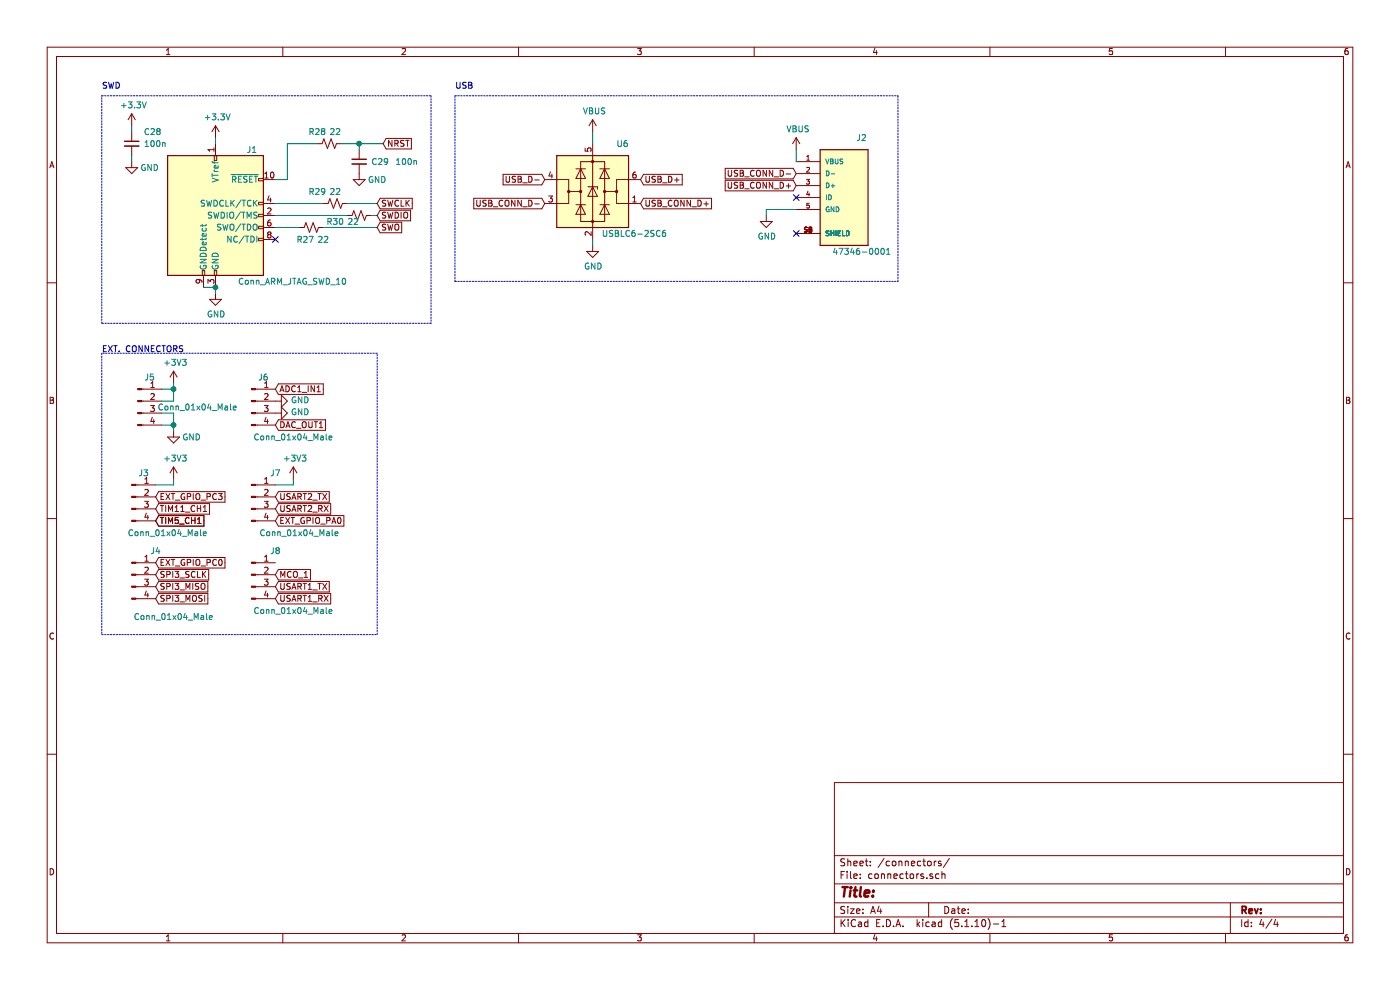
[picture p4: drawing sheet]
EESchema Schematic File Version 4
EELAYER 30 0
EELAYER END
$Descr A4 11693 8268
encoding utf-8
Sheet 4 4
Title ""
Date ""
Rev ""
Comp ""
Comment1 ""
Comment2 ""
Comment3 ""
Comment4 ""
$EndDescr
Text GLabel 3150 1800 2    50   Input ~ 0
SWDIO
Text GLabel 3150 1700 2    50   Input ~ 0
SWCLK
Text GLabel 3150 1900 2    50   Input ~ 0
SWO
$Comp
L power:GND #PWR068
U 1 1
P 1800 2450
F 0 "#PWR068" H 1800 2200 50  0001 C CNN
F 1 "GND" H 1805 2277 50  0000 C CNN
F 2 "" H 1800 2450 50  0001 C CNN
F 3 "" H 1800 2450 50  0001 C CNN
	1    1800 2450
	1    0    0    -1  
$EndComp
Wire Wire Line
	3150 1800 3100 1800
Wire Wire Line
	3150 1700 2900 1700
Wire Wire Line
	3150 1900 2700 1900
$Comp
L power:+3.3V #PWR067
U 1 1
P 1800 1150
F 0 "#PWR067" H 1800 1000 50  0001 C CNN
F 1 "+3.3V" H 1815 1323 50  0000 C CNN
F 2 "" H 1800 1150 50  0001 C CNN
F 3 "" H 1800 1150 50  0001 C CNN
	1    1800 1150
	1    0    0    -1  
$EndComp
$Comp
L Connector:Conn_ARM_JTAG_SWD_10 J1
U 1 1
P 1800 1800
F 0 "J1" H 2150 2350 50  0000 R CNN
F 1 "Conn_ARM_JTAG_SWD_10" H 2900 1250 50  0000 R CNN
F 2 "Connector_PinHeader_1.27mm:PinHeader_2x05_P1.27mm_Vertical_SMD" H 1800 1800 50  0001 C CNN
F 3 "http://infocenter.arm.com/help/topic/com.arm.doc.ddi0314h/DDI0314H_coresight_components_trm.pdf" V 1450 550 50  0001 C CNN
	1    1800 1800
	1    0    0    -1  
$EndComp
Wire Wire Line
	1800 1150 1800 1200
Wire Wire Line
	2300 1900 2500 1900
Wire Wire Line
	2300 1700 2700 1700
Wire Wire Line
	1800 2400 1700 2400
Wire Wire Line
	1800 2450 1800 2400
Connection ~ 1800 2400
Wire Wire Line
	2300 1800 2900 1800
Text GLabel 3200 1200 2    50   Input ~ 0
NRST
$Comp
L Device:C_Small C29
U 1 1
P 3000 1350
F 0 "C29" H 3100 1350 50  0000 L CNN
F 1 "100n" H 3300 1350 50  0000 L CNN
F 2 "Capacitor_SMD:C_0402_1005Metric" H 3000 1350 50  0001 C CNN
F 3 "~" H 3000 1350 50  0001 C CNN
	1    3000 1350
	1    0    0    -1  
$EndComp
$Comp
L Device:R_Small_US R28
U 1 1
P 2750 1200
F 0 "R28" V 2650 1100 50  0000 C CNN
F 1 "22" V 2650 1250 50  0000 C CNN
F 2 "Resistor_SMD:R_0402_1005Metric" H 2750 1200 50  0001 C CNN
F 3 "~" H 2750 1200 50  0001 C CNN
	1    2750 1200
	0    1    1    0   
$EndComp
Wire Wire Line
	2300 1500 2400 1500
Wire Wire Line
	2850 1200 3000 1200
Wire Wire Line
	2650 1200 2400 1200
Wire Wire Line
	2400 1200 2400 1500
Wire Wire Line
	3200 1200 3000 1200
Connection ~ 3000 1200
Wire Wire Line
	3000 1250 3000 1200
$Comp
L power:GND #PWR071
U 1 1
P 3000 1450
F 0 "#PWR071" H 3000 1200 50  0001 C CNN
F 1 "GND" H 3150 1400 50  0000 C CNN
F 2 "" H 3000 1450 50  0001 C CNN
F 3 "" H 3000 1450 50  0001 C CNN
	1    3000 1450
	1    0    0    -1  
$EndComp
$Comp
L Device:R_Small_US R29
U 1 1
P 2800 1700
F 0 "R29" V 2700 1550 50  0000 C CNN
F 1 "22" V 2700 1700 50  0000 C CNN
F 2 "Resistor_SMD:R_0402_1005Metric" H 2800 1700 50  0001 C CNN
F 3 "~" H 2800 1700 50  0001 C CNN
	1    2800 1700
	0    1    1    0   
$EndComp
$Comp
L Device:R_Small_US R30
U 1 1
P 3000 1800
F 0 "R30" V 3050 1600 50  0000 C CNN
F 1 "22" V 3050 1750 50  0000 C CNN
F 2 "Resistor_SMD:R_0402_1005Metric" H 3000 1800 50  0001 C CNN
F 3 "~" H 3000 1800 50  0001 C CNN
	1    3000 1800
	0    1    1    0   
$EndComp
$Comp
L Device:R_Small_US R27
U 1 1
P 2600 1900
F 0 "R27" V 2700 1850 50  0000 C CNN
F 1 "22" V 2700 2000 50  0000 C CNN
F 2 "Resistor_SMD:R_0402_1005Metric" H 2600 1900 50  0001 C CNN
F 3 "~" H 2600 1900 50  0001 C CNN
	1    2600 1900
	0    1    1    0   
$EndComp
NoConn ~ 2300 2000
$Comp
L Device:C_Small C28
U 1 1
P 1100 1200
F 0 "C28" H 1200 1300 50  0000 L CNN
F 1 "100n" H 1200 1200 50  0000 L CNN
F 2 "Capacitor_SMD:C_0402_1005Metric" H 1100 1200 50  0001 C CNN
F 3 "~" H 1100 1200 50  0001 C CNN
	1    1100 1200
	1    0    0    -1  
$EndComp
$Comp
L power:+3.3V #PWR065
U 1 1
P 1100 1050
F 0 "#PWR065" H 1100 900 50  0001 C CNN
F 1 "+3.3V" H 1115 1223 50  0000 C CNN
F 2 "" H 1100 1050 50  0001 C CNN
F 3 "" H 1100 1050 50  0001 C CNN
	1    1100 1050
	1    0    0    -1  
$EndComp
Wire Wire Line
	1100 1050 1100 1100
$Comp
L power:GND #PWR066
U 1 1
P 1100 1350
F 0 "#PWR066" H 1100 1100 50  0001 C CNN
F 1 "GND" H 1250 1300 50  0000 C CNN
F 2 "" H 1100 1350 50  0001 C CNN
F 3 "" H 1100 1350 50  0001 C CNN
	1    1100 1350
	1    0    0    -1  
$EndComp
Wire Wire Line
	1100 1350 1100 1300
Wire Notes Line
	850  800  3600 800 
Wire Notes Line
	3600 800  3600 2700
Wire Notes Line
	3600 2700 850  2700
Wire Notes Line
	850  2700 850  800 
Text Notes 850  750  0    50   ~ 0
SWD\n
$Comp
L Power_Protection:USBLC6-2SC6 U?
U 1 1
P 4950 1600
AR Path="/6179A59C" Ref="U?"  Part="1" 
AR Path="/616809BA/6179A59C" Ref="U6"  Part="1" 
F 0 "U6" H 4700 2000 50  0000 C CNN
F 1 "USBLC6-2SC6" H 4600 1250 50  0000 C CNN
F 2 "Package_TO_SOT_SMD:SOT-23-6" H 4950 1100 50  0001 C CNN
F 3 "https://www.st.com/resource/en/datasheet/usblc6-2.pdf" H 5150 1950 50  0001 C CNN
	1    4950 1600
	-1   0    0    -1  
$EndComp
Text GLabel 6650 1550 0    50   Input ~ 0
USB_CONN_D+
Text GLabel 6650 1450 0    50   Input ~ 0
USB_CONN_D-
NoConn ~ 6650 1650
$Comp
L power:GND #PWR072
U 1 1
P 6400 1800
F 0 "#PWR072" H 6400 1550 50  0001 C CNN
F 1 "GND" H 6405 1627 50  0000 C CNN
F 2 "" H 6400 1800 50  0001 C CNN
F 3 "" H 6400 1800 50  0001 C CNN
	1    6400 1800
	1    0    0    -1  
$EndComp
$Comp
L power:VBUS #PWR073
U 1 1
P 6650 1250
F 0 "#PWR073" H 6650 1100 50  0001 C CNN
F 1 "VBUS" H 6665 1423 50  0000 C CNN
F 2 "" H 6650 1250 50  0001 C CNN
F 3 "" H 6650 1250 50  0001 C CNN
	1    6650 1250
	1    0    0    -1  
$EndComp
$Comp
L power:VBUS #PWR069
U 1 1
P 4950 1100
F 0 "#PWR069" H 4950 950 50  0001 C CNN
F 1 "VBUS" H 4965 1273 50  0000 C CNN
F 2 "" H 4950 1100 50  0001 C CNN
F 3 "" H 4950 1100 50  0001 C CNN
	1    4950 1100
	1    0    0    -1  
$EndComp
Wire Wire Line
	4950 1100 4950 1200
Text GLabel 5350 1700 2    50   Input ~ 0
USB_CONN_D+
Text GLabel 4550 1700 0    50   Input ~ 0
USB_CONN_D-
$Comp
L power:GND #PWR070
U 1 1
P 4950 2050
F 0 "#PWR070" H 4950 1800 50  0001 C CNN
F 1 "GND" H 4955 1877 50  0000 C CNN
F 2 "" H 4950 2050 50  0001 C CNN
F 3 "" H 4950 2050 50  0001 C CNN
	1    4950 2050
	1    0    0    -1  
$EndComp
Wire Wire Line
	4950 2050 4950 2000
Text GLabel 5350 1500 2    50   Input ~ 0
USB_D+
Text GLabel 4550 1500 0    50   Input ~ 0
USB_D-
NoConn ~ 6650 1950
Wire Notes Line
	3800 2350 3800 800 
Text Notes 3800 750  0    50   ~ 0
USB\n
$Comp
L Connector:Conn_01x04_Male J6
U 1 1
P 2100 3350
F 0 "J6" H 2200 3550 50  0000 C CNN
F 1 "Conn_01x04_Male" H 2450 3050 50  0000 C CNN
F 2 "Connector_PinHeader_2.54mm:PinHeader_1x04_P2.54mm_Vertical" H 2100 3350 50  0001 C CNN
F 3 "~" H 2100 3350 50  0001 C CNN
	1    2100 3350
	1    0    0    -1  
$EndComp
$Comp
L Connector:Conn_01x04_Male J5
U 1 1
P 1150 3350
F 0 "J5" H 1250 3550 50  0000 C CNN
F 1 "Conn_01x04_Male" H 1650 3300 50  0000 C CNN
F 2 "Connector_PinHeader_2.54mm:PinHeader_1x04_P2.54mm_Vertical" H 1150 3350 50  0001 C CNN
F 3 "~" H 1150 3350 50  0001 C CNN
	1    1150 3350
	1    0    0    -1  
$EndComp
$Comp
L power:+3V3 #PWR074
U 1 1
P 1450 3200
F 0 "#PWR074" H 1450 3050 50  0001 C CNN
F 1 "+3V3" H 1465 3373 50  0000 C CNN
F 2 "" H 1450 3200 50  0001 C CNN
F 3 "" H 1450 3200 50  0001 C CNN
	1    1450 3200
	1    0    0    -1  
$EndComp
Wire Wire Line
	1450 3250 1350 3250
Wire Wire Line
	1350 3350 1450 3350
Wire Wire Line
	1450 3200 1450 3250
Connection ~ 1450 3250
Wire Wire Line
	1450 3250 1450 3350
$Comp
L power:GND #PWR075
U 1 1
P 1450 3600
F 0 "#PWR075" H 1450 3350 50  0001 C CNN
F 1 "GND" H 1600 3550 50  0000 C CNN
F 2 "" H 1450 3600 50  0001 C CNN
F 3 "" H 1450 3600 50  0001 C CNN
	1    1450 3600
	1    0    0    -1  
$EndComp
Wire Wire Line
	1350 3550 1450 3550
Wire Wire Line
	1450 3550 1450 3450
Wire Wire Line
	1450 3450 1350 3450
Wire Wire Line
	1450 3600 1450 3550
Connection ~ 1450 3550
$Comp
L Connector:Conn_01x04_Male J7
U 1 1
P 2100 4150
F 0 "J7" H 2300 4350 50  0000 C CNN
F 1 "Conn_01x04_Male" H 2500 3850 50  0000 C CNN
F 2 "Connector_PinHeader_2.54mm:PinHeader_1x04_P2.54mm_Vertical" H 2100 4150 50  0001 C CNN
F 3 "~" H 2100 4150 50  0001 C CNN
	1    2100 4150
	1    0    0    -1  
$EndComp
$Comp
L Connector:Conn_01x04_Male J3
U 1 1
P 1100 4150
F 0 "J3" H 1200 4350 50  0000 C CNN
F 1 "Conn_01x04_Male" H 1400 3850 50  0000 C CNN
F 2 "Connector_PinHeader_2.54mm:PinHeader_1x04_P2.54mm_Vertical" H 1100 4150 50  0001 C CNN
F 3 "~" H 1100 4150 50  0001 C CNN
	1    1100 4150
	1    0    0    -1  
$EndComp
Text GLabel 1300 4350 2    50   Input ~ 0
TIM5_CH1
Text GLabel 1300 4350 2    50   Input ~ 0
TIM5_CH1
Text GLabel 2300 4250 2    50   Input ~ 0
USART2_RX
Text GLabel 2300 4150 2    50   Input ~ 0
USART2_TX
Text GLabel 2300 4350 2    50   Input ~ 0
EXT_GPIO_PA0
Text GLabel 2300 3550 2    50   Input ~ 0
DAC_OUT1
Text GLabel 2300 4800 2    50   Input ~ 0
MCO_1
Text GLabel 1300 4250 2    50   Input ~ 0
TIM11_CH1
Text GLabel 1300 4800 2    50   Input ~ 0
SPI3_SCLK
Text GLabel 1300 4900 2    50   Input ~ 0
SPI3_MISO
Text GLabel 1300 5000 2    50   Input ~ 0
SPI3_MOSI
Text GLabel 1300 4700 2    50   Input ~ 0
EXT_GPIO_PC0
Text GLabel 1300 4150 2    50   Input ~ 0
EXT_GPIO_PC3
Text GLabel 2300 4900 2    50   Input ~ 0
USART1_TX
Text GLabel 2300 5000 2    50   Input ~ 0
USART1_RX
Text GLabel 2300 3250 2    50   Input ~ 0
ADC1_IN1
$Comp
L power:GND #PWR077
U 1 1
P 2300 3350
F 0 "#PWR077" H 2300 3100 50  0001 C CNN
F 1 "GND" V 2305 3222 50  0000 R CNN
F 2 "" H 2300 3350 50  0001 C CNN
F 3 "" H 2300 3350 50  0001 C CNN
	1    2300 3350
	0    -1   -1   0   
$EndComp
$Comp
L power:GND #PWR078
U 1 1
P 2300 3450
F 0 "#PWR078" H 2300 3200 50  0001 C CNN
F 1 "GND" V 2305 3322 50  0000 R CNN
F 2 "" H 2300 3450 50  0001 C CNN
F 3 "" H 2300 3450 50  0001 C CNN
	1    2300 3450
	0    -1   -1   0   
$EndComp
$Comp
L Connector:Conn_01x04_Male J4
U 1 1
P 1100 4800
F 0 "J4" H 1300 5000 50  0000 C CNN
F 1 "Conn_01x04_Male" H 1450 4450 50  0000 C CNN
F 2 "Connector_PinHeader_2.54mm:PinHeader_1x04_P2.54mm_Vertical" H 1100 4800 50  0001 C CNN
F 3 "~" H 1100 4800 50  0001 C CNN
	1    1100 4800
	1    0    0    -1  
$EndComp
$Comp
L Connector:Conn_01x04_Male J8
U 1 1
P 2100 4800
F 0 "J8" H 2300 5000 50  0000 C CNN
F 1 "Conn_01x04_Male" H 2450 4500 50  0000 C CNN
F 2 "Connector_PinHeader_2.54mm:PinHeader_1x04_P2.54mm_Vertical" H 2100 4800 50  0001 C CNN
F 3 "~" H 2100 4800 50  0001 C CNN
	1    2100 4800
	1    0    0    -1  
$EndComp
$Comp
L power:+3V3 #PWR076
U 1 1
P 1450 4000
F 0 "#PWR076" H 1450 3850 50  0001 C CNN
F 1 "+3V3" H 1465 4173 50  0000 C CNN
F 2 "" H 1450 4000 50  0001 C CNN
F 3 "" H 1450 4000 50  0001 C CNN
	1    1450 4000
	1    0    0    -1  
$EndComp
Wire Wire Line
	1450 4000 1450 4050
Wire Wire Line
	1450 4050 1300 4050
$Comp
L power:+3V3 #PWR079
U 1 1
P 2450 4000
F 0 "#PWR079" H 2450 3850 50  0001 C CNN
F 1 "+3V3" H 2465 4173 50  0000 C CNN
F 2 "" H 2450 4000 50  0001 C CNN
F 3 "" H 2450 4000 50  0001 C CNN
	1    2450 4000
	1    0    0    -1  
$EndComp
Wire Wire Line
	2450 4000 2450 4050
Wire Wire Line
	2450 4050 2300 4050
Wire Notes Line
	850  2950 850  5300
Wire Notes Line
	850  5300 3150 5300
Wire Notes Line
	3150 5300 3150 2950
Wire Notes Line
	3150 2950 850  2950
Text Notes 850  2950 0    50   ~ 0
EXT. CONNECTORS\n
$Comp
L 47346-0001:47346-0001 J2
U 1 1
P 7050 1650
F 0 "J2" H 7150 2150 50  0000 L CNN
F 1 "47346-0001" H 6950 1200 50  0000 L CNN
F 2 "47346-0001:MOLEX_47346-0001" H 7050 1650 50  0001 L BNN
F 3 "" H 7050 1650 50  0001 L BNN
F 4 "Manufacturer Recommendations" H 7050 1650 50  0001 L BNN "STANDARD"
F 5 "Molex" H 7050 1650 50  0001 L BNN "MANUFACTURER"
F 6 "2.94 mm" H 7050 1650 50  0001 L BNN "MAXIMUM_PACKAGE_HEIGHT"
F 7 "E" H 7050 1650 50  0001 L BNN "PARTREV"
	1    7050 1650
	1    0    0    -1  
$EndComp
Wire Wire Line
	6650 1250 6650 1350
Wire Wire Line
	6650 1750 6400 1750
Wire Wire Line
	6400 1750 6400 1800
Wire Notes Line
	7500 2350 7500 800 
Wire Notes Line
	3800 800  7500 800 
Wire Notes Line
	3800 2350 7500 2350
$EndSCHEMATC
